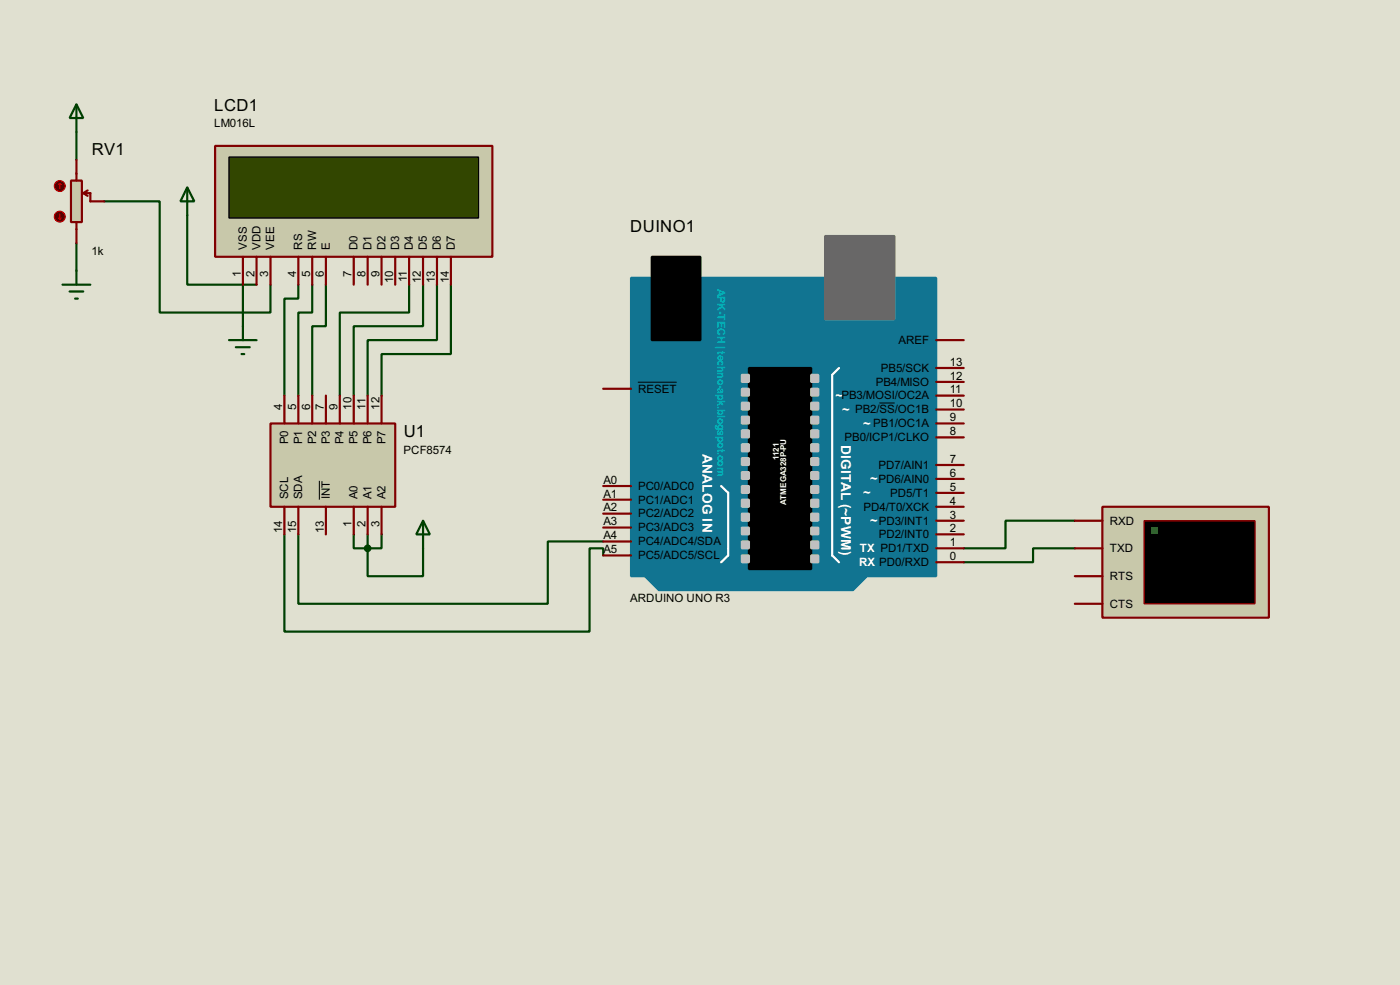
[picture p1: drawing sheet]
<svg xmlns="http://www.w3.org/2000/svg" width="256mm" height="180mm" viewBox="0 0 256 180" stroke-linecap="round" stroke-linejoin="round" font-family="sans-serif">
<path d="M0 0h256.5v180.3h-256.5z" fill="#e0e0d0"/>
<g fill="none" stroke="#004000" stroke-width=".4">
<path d="M14 24.2v5.1M19.1 36.9h10.2v20.3h20.3v-5.1M34.3 39.4v12.7h12.7M14 44.5v5.1M44.5 52.1v7.6M54.7 52.1v2.6h-2.6v17.7M57.2 52.1v5.1h-2.5v15.2M59.7 52.1v7.6h-2.5v12.7M75 52.1v5.1h-12.7v15.2M77.5 52.1v7.6h-12.7v12.7M80.1 52.1v10.2h-12.7v10.1M82.6 52.1v12.7h-12.7v7.6"/>
<path d="M52.1 97.8v17.8h55.9v-15.2h2.5v1.3M54.7 97.8v12.7h45.7v-11.4h10.1M64.8 97.8v2.6h2.6M67.4 97.8v2.6M69.9 97.8v2.6h-2.5M196.9 95.3h-12.7v5.1h-7.6M67.4 100.4v5.1h10.1v-5.1M196.9 100.4h-7.6v2.5h-12.7"/>
</g>
<path d="M118.2 105.5h40.6l-2.5 2.5h-35.6z" fill-rule="evenodd" fill="#117491" stroke="#117491" stroke-width=".4"/>
<path d="M115.6 50.9h55.9v54.6h-55.9z" fill="#117491" stroke="#117491" stroke-width=".4"/>
<path d="M151.2 43.2h12.7v15.3h-12.7z" fill="#686767" stroke="#686767" stroke-width=".4"/>
<path d="M119.4 47h8.9v15.3h-8.9zM137.2 67.4h11.4v36.8h-11.4z" fill="#000" stroke="#000" stroke-width=".4"/>
<path d="M153.7 67.4l-1.2 1.2v33.1l1.2 1.2M132.1 89l1.3 1.2v11.5l-1.3 1.2" fill="none" stroke="#fff" stroke-width=".4"/>
<g fill="#c0c0c0" stroke="#c0c0c0" stroke-width=".4">
<path d="M148.6 68.6h1.3v1.3h-1.3z"/>
<path d="M148.6 71.2h1.3v1.2h-1.3z"/>
<path d="M148.6 73.7h1.3v1.3h-1.3z"/>
<path d="M148.6 76.3h1.3v1.2h-1.3z"/>
<path d="M148.6 78.8h1.3v1.3h-1.3z"/>
<path d="M148.6 81.3h1.3v1.3h-1.3z"/>
<path d="M148.6 83.9h1.3v1.2h-1.3z"/>
<path d="M148.6 86.4h1.3v1.3h-1.3z"/>
<path d="M148.6 89h1.3v1.2h-1.3z"/>
<path d="M148.6 91.5h1.3v1.3h-1.3z"/>
<path d="M148.6 94h1.3v1.3h-1.3z"/>
<path d="M148.6 96.6h1.3v1.2h-1.3z"/>
<path d="M148.6 99.1h1.3v1.3h-1.3z"/>
<path d="M148.6 101.7h1.3v1.2h-1.3z"/>
<path d="M135.9 68.6h1.3v1.3h-1.3z"/>
<path d="M135.9 71.2h1.3v1.2h-1.3z"/>
<path d="M135.9 73.7h1.3v1.3h-1.3z"/>
<path d="M135.9 76.3h1.3v1.2h-1.3z"/>
<path d="M135.9 78.8h1.3v1.3h-1.3z"/>
<path d="M135.9 81.3h1.3v1.3h-1.3z"/>
<path d="M135.9 83.9h1.3v1.2h-1.3z"/>
<path d="M135.9 86.4h1.3v1.3h-1.3z"/>
<path d="M135.9 89h1.3v1.2h-1.3z"/>
<path d="M135.9 91.5h1.3v1.3h-1.3z"/>
<path d="M135.9 94h1.3v1.3h-1.3z"/>
<path d="M135.9 96.6h1.3v1.2h-1.3z"/>
<path d="M135.9 99.1h1.3v1.3h-1.3z"/>
<path d="M135.9 101.7h1.3v1.2h-1.3z"/>
</g>
<g fill="none" stroke="#800000" stroke-width=".4">
<path d="M110.5 71.2h5.1M171.5 77.5h5.1M171.5 75h5.1M171.5 72.4h5.1M171.5 69.9h5.1M171.5 67.4h5.1M171.5 62.3h5.1M110.5 99.1h5.1M110.5 96.6h5.1M110.5 94h5.1M110.5 91.5h5.1M110.5 89h5.1"/>
<path d="M171.5 97.8h5.1M171.5 95.3h5.1M171.5 92.8h5.1M171.5 90.2h5.1M171.5 87.7h5.1M171.5 85.1h5.1M171.5 80.1h5.1M110.5 101.7h5.1M171.5 102.9h5.1M171.5 100.4h5.1"/>
</g>
<path d="M116.9 70h7.1M161.1 73.8h2.8" fill="none" stroke="#000" stroke-width=".18"/>
<path d="M202 92.8h30.5v20.3h-30.5z" fill="#c8c8aa" stroke="#800000" stroke-width=".4"/>
<path d="M209.6 95.3h20.3v15.2h-20.3z" fill="#000" stroke="#800000" stroke-width=".25"/>
<path d="M210.9 96.6h1.2v1.2h-1.2z" fill="#0f0"/>
<path d="M196.9 95.3h5.1M196.9 105.5h5.1M196.9 100.4h5.1M196.9 110.5h5.1" fill="none" stroke="#800000" stroke-width=".4"/>
<path d="M39.4 26.7h50.8v20.3h-50.8z" fill="#c8c8aa" stroke="#800000" stroke-width=".4"/>
<path d="M42 28.8h45.7v11.1h-45.7z" fill="#324600" stroke="#000" stroke-width=".25"/>
<g fill="none" stroke="#800000" stroke-width=".4">
<path d="M44.5 47v5.1M47 47v5.1M49.6 47v5.1M54.7 47v5.1M57.2 47v5.1M59.7 47v5.1M64.8 47v5.1M67.4 47v5.1M69.9 47v5.1M72.4 47v5.1M75 47v5.1M77.5 47v5.1"/>
<path d="M80.1 47v5.1M82.6 47v5.1"/>
</g>
<path d="M49.6 77.5h22.8v15.3h-22.8z" fill="#c8c8aa" stroke="#800000" stroke-width=".4"/>
<g fill="none" stroke="#800000" stroke-width=".4">
<path d="M52.1 72.4v5.1M54.7 72.4v5.1M57.2 72.4v5.1M59.7 72.4v5.1M62.3 72.4v5.1M64.8 72.4v5.1M67.4 72.4v5.1M69.9 72.4v5.1M52.1 92.8v5M54.7 92.8v5M59.7 92.8v5M64.8 92.8v5"/>
<path d="M67.4 92.8v5M69.9 92.8v5"/>
</g>
<path d="M58.5 88v3.5" fill="none" stroke="#000" stroke-width=".18"/>
<path d="M13 33.1h2v7.6h-2z" fill="#c8c8aa" stroke="#800000" stroke-width=".4"/>
<path d="M14 29.3v3.8M15.3 35.4l.8 .5M15.3 35.4h1.3v1.5h2.5M16.1 34.9l-.8 .5M14 40.7v3.8" fill="none" stroke="#800000" stroke-width=".4"/>
<circle cx="10.9" cy="34.1" r="1" fill="#400000" stroke="#f00" stroke-width=".2"/>
<path d="M11 33.6l-.3 .2M11 33.6l.2 .2M11 33.6v1" fill="none" stroke="#f00" stroke-width=".2"/>
<circle cx="10.9" cy="39.7" r="1" fill="#400000" stroke="#f00" stroke-width=".2"/>
<path d="M10.7 39.9l.3 .3M11 39.2v1M11.2 39.9l-.2 .3" fill="none" stroke="#f00" stroke-width=".2"/>
<g fill="none" stroke="#004000" stroke-width=".4">
<path d="M14 19.1l1.3 2.5h-2.5zM14 19.1v5.1M34.3 34.3l1.3 2.6h-2.5zM34.3 34.3v5.1M11.5 52.1h5.1M12.8 53.4h2.5M13.8 54.7h.5M14 49.6v2.5M44.5 59.7v2.6M42 62.3h5M43.2 63.6h2.6M44.3 64.8h.5"/>
<path d="M77.5 95.3l1.3 2.5h-2.5zM77.5 95.3v5.1"/>
</g>
<circle cx="67.3" cy="100.4" r=".5" fill="#004000" stroke="#004000" stroke-width=".4"/>
<g font-size="3.4">
<text x="39.3" y="20.4">LCD1</text>
<text x="16.8" y="28.5">RV1</text>
<text x="115.5" y="42.4">DUINO1</text>
<text x="74" y="80.1">U1</text>
</g>
<g font-size="2.8" fill="#fff">
<text x="128.7" y="83" transform="rotate(90 128.7 83)">ANALOG IN</text>
<text x="154.1" y="81.4" transform="rotate(90 154.1 81.4)">DIGITAL (~PWM)</text>
</g>
<g font-size="2.7" fill="#fff">
<text x="153.1" y="73.2">~</text>
<text x="154.3" y="75.7">~</text>
<text x="158.2" y="78.3">~</text>
<text x="159.4" y="88.4">~</text>
<text x="158.2" y="91">~</text>
<text x="159.4" y="96.1">~</text>
</g>
<g font-size="2.4">
<text x="39.2" y="23.3">LM016L</text>
<text x="16.8" y="46.6">1k</text>
<text x="45.2" y="45.7" transform="rotate(-90 45.2 45.7)">VSS</text>
<text x="47.7" y="45.7" transform="rotate(-90 47.7 45.7)">VDD</text>
<text x="50.3" y="45.7" transform="rotate(-90 50.3 45.7)">VEE</text>
<text x="55.4" y="45.7" transform="rotate(-90 55.4 45.7)">RS</text>
<text x="57.9" y="45.7" transform="rotate(-90 57.9 45.7)">RW</text>
<text x="60.4" y="45.7" transform="rotate(-90 60.4 45.7)">E</text>
<text x="65.5" y="45.7" transform="rotate(-90 65.5 45.7)">D0</text>
<text x="68.1" y="45.7" transform="rotate(-90 68.1 45.7)">D1</text>
<text x="70.6" y="45.7" transform="rotate(-90 70.6 45.7)">D2</text>
<text x="73.1" y="45.7" transform="rotate(-90 73.1 45.7)">D3</text>
<text x="75.7" y="45.7" transform="rotate(-90 75.7 45.7)">D4</text>
<text x="78.2" y="45.7" transform="rotate(-90 78.2 45.7)">D5</text>
<text x="80.8" y="45.7" transform="rotate(-90 80.8 45.7)">D6</text>
<text x="83.3" y="45.7" transform="rotate(-90 83.3 45.7)">D7</text>
<text x="44.1" y="50.7" transform="rotate(-90 44.1 50.7)">1</text>
<text x="46.6" y="50.7" transform="rotate(-90 46.6 50.7)">2</text>
<text x="49.1" y="50.7" transform="rotate(-90 49.1 50.7)">3</text>
<text x="54.2" y="50.7" transform="rotate(-90 54.2 50.7)">4</text>
<text x="56.8" y="50.7" transform="rotate(-90 56.8 50.7)">5</text>
<text x="59.3" y="50.7" transform="rotate(-90 59.3 50.7)">6</text>
<text x="64.4" y="50.7" transform="rotate(-90 64.4 50.7)">7</text>
<text x="67" y="50.7" transform="rotate(-90 67 50.7)">8</text>
<text x="69.5" y="50.7" transform="rotate(-90 69.5 50.7)">9</text>
<text x="72" y="51.9" transform="rotate(-90 72 51.9)">10</text>
<text x="74.6" y="51.7" transform="rotate(-90 74.6 51.7)">11</text>
<text x="77.1" y="51.9" transform="rotate(-90 77.1 51.9)">12</text>
<text x="79.7" y="51.9" transform="rotate(-90 79.7 51.9)">13</text>
<text x="82.2" y="51.9" transform="rotate(-90 82.2 51.9)">14</text>
<text x="164.6" y="63">AREF</text>
<text x="116.9" y="71.9">RESET</text>
<text x="160.4" y="70.6">PB4/MISO</text>
<text x="161.4" y="68.1">PB5/SCK</text>
<text x="174" y="72">11</text>
<text x="174" y="69.5">12</text>
<text x="174" y="67">13</text>
<text x="51.7" y="75" transform="rotate(-90 51.7 75)">4</text>
<text x="54.3" y="75" transform="rotate(-90 54.3 75)">5</text>
<text x="56.8" y="75" transform="rotate(-90 56.8 75)">6</text>
<text x="59.3" y="75" transform="rotate(-90 59.3 75)">7</text>
<text x="61.9" y="75" transform="rotate(-90 61.9 75)">9</text>
<text x="64.4" y="75" transform="rotate(-90 64.4 75)">10</text>
<text x="67" y="75" transform="rotate(-90 67 75)">11</text>
<text x="69.5" y="75" transform="rotate(-90 69.5 75)">12</text>
<text x="154.1" y="73.1">PB3/MOSI/OC2A</text>
<text x="156.6" y="75.7">PB2/SS/OC1B</text>
<text x="174" y="77.1">9</text>
<text x="174" y="74.6">10</text>
<text x="52.8" y="81.3" transform="rotate(-90 52.8 81.3)">P0</text>
<text x="55.4" y="81.3" transform="rotate(-90 55.4 81.3)">P1</text>
<text x="57.9" y="81.3" transform="rotate(-90 57.9 81.3)">P2</text>
<text x="60.4" y="81.3" transform="rotate(-90 60.4 81.3)">P3</text>
<text x="63" y="81.3" transform="rotate(-90 63 81.3)">P4</text>
<text x="65.5" y="81.3" transform="rotate(-90 65.5 81.3)">P5</text>
<text x="68.1" y="81.3" transform="rotate(-90 68.1 81.3)">P6</text>
<text x="70.6" y="81.3" transform="rotate(-90 70.6 81.3)">P7</text>
<text x="73.9" y="83">PCF8574</text>
<text x="154.7" y="80.8">PB0/ICP1/CLKO</text>
<text x="160" y="78.2">PB1/OC1A</text>
<text x="174" y="79.7">8</text>
<text x="110.5" y="88.5">A0</text>
<text x="116.9" y="89.6">PC0/ADC0</text>
<text x="160.9" y="88.4">PD6/AIN0</text>
<text x="160.9" y="85.8">PD7/AIN1</text>
<text x="174" y="89.8">5</text>
<text x="174" y="87.3">6</text>
<text x="174" y="84.7">7</text>
<text x="52.8" y="91.4" transform="rotate(-90 52.8 91.4)">SCL</text>
<text x="55.4" y="91.4" transform="rotate(-90 55.4 91.4)">SDA</text>
<text x="60.4" y="91.4" transform="rotate(-90 60.4 91.4)">INT</text>
<text x="65.5" y="91.4" transform="rotate(-90 65.5 91.4)">A0</text>
<text x="68.1" y="91.4" transform="rotate(-90 68.1 91.4)">A1</text>
<text x="70.6" y="91.4" transform="rotate(-90 70.6 91.4)">A2</text>
<text x="110.5" y="93.6">A2</text>
<text x="110.5" y="91.1">A1</text>
<text x="116.9" y="94.7">PC2/ADC2</text>
<text x="116.9" y="92.2">PC1/ADC1</text>
<text x="158.2" y="93.5">PD4/T0/XCK</text>
<text x="163.1" y="90.9">PD5/T1</text>
<text x="174" y="94.9">3</text>
<text x="174" y="92.4">4</text>
<text x="51.7" y="97.6" transform="rotate(-90 51.7 97.6)">14</text>
<text x="54.3" y="97.6" transform="rotate(-90 54.3 97.6)">15</text>
<text x="59.3" y="97.6" transform="rotate(-90 59.3 97.6)">13</text>
<text x="64.4" y="96.5" transform="rotate(-90 64.4 96.5)">1</text>
<text x="66.9" y="96.5" transform="rotate(-90 66.9 96.5)">2</text>
<text x="69.5" y="96.5" transform="rotate(-90 69.5 96.5)">3</text>
<text x="110.5" y="101.2">A5</text>
<text x="110.5" y="98.7">A4</text>
<text x="110.5" y="96.2">A3</text>
<text x="116.9" y="99.8">PC4/ADC4/SDA</text>
<text x="116.9" y="97.3">PC3/ADC3</text>
<text x="161" y="98.5">PD2/INT0</text>
<text x="161" y="96">PD3/INT1</text>
<text x="174" y="100">1</text>
<text x="174" y="97.4">2</text>
<text x="203.3" y="96">RXD</text>
<text x="203.3" y="101.1">TXD</text>
<text x="116.9" y="102.4">PC5/ADC5/SCL</text>
<text x="174" y="102.5">0</text>
<text x="203.3" y="106.2">RTS</text>
<text x="115.4" y="110.1">ARDUINO UNO R3</text>
<text x="203.3" y="111.2">CTS</text>
</g>
<g font-size="2.4" fill="#fff">
<text x="157.5" y="101.1">TX PD1/TXD</text>
<text x="157.4" y="103.6">RX PD0/RXD</text>
</g>
<text font-size="2.2" fill="#00c0c0" x="131.5" y="52.8" transform="rotate(90 131.5 52.8)">APK-TECH | techno-apk.blogspot.com</text>
<g font-size="1.7" fill="#fff">
<text x="142.7" y="84.2" transform="rotate(-90 142.7 84.2)">1121</text>
<text x="144" y="92.4" transform="rotate(-90 144 92.4)">ATMEGA328P-PU</text>
</g>
</svg>
